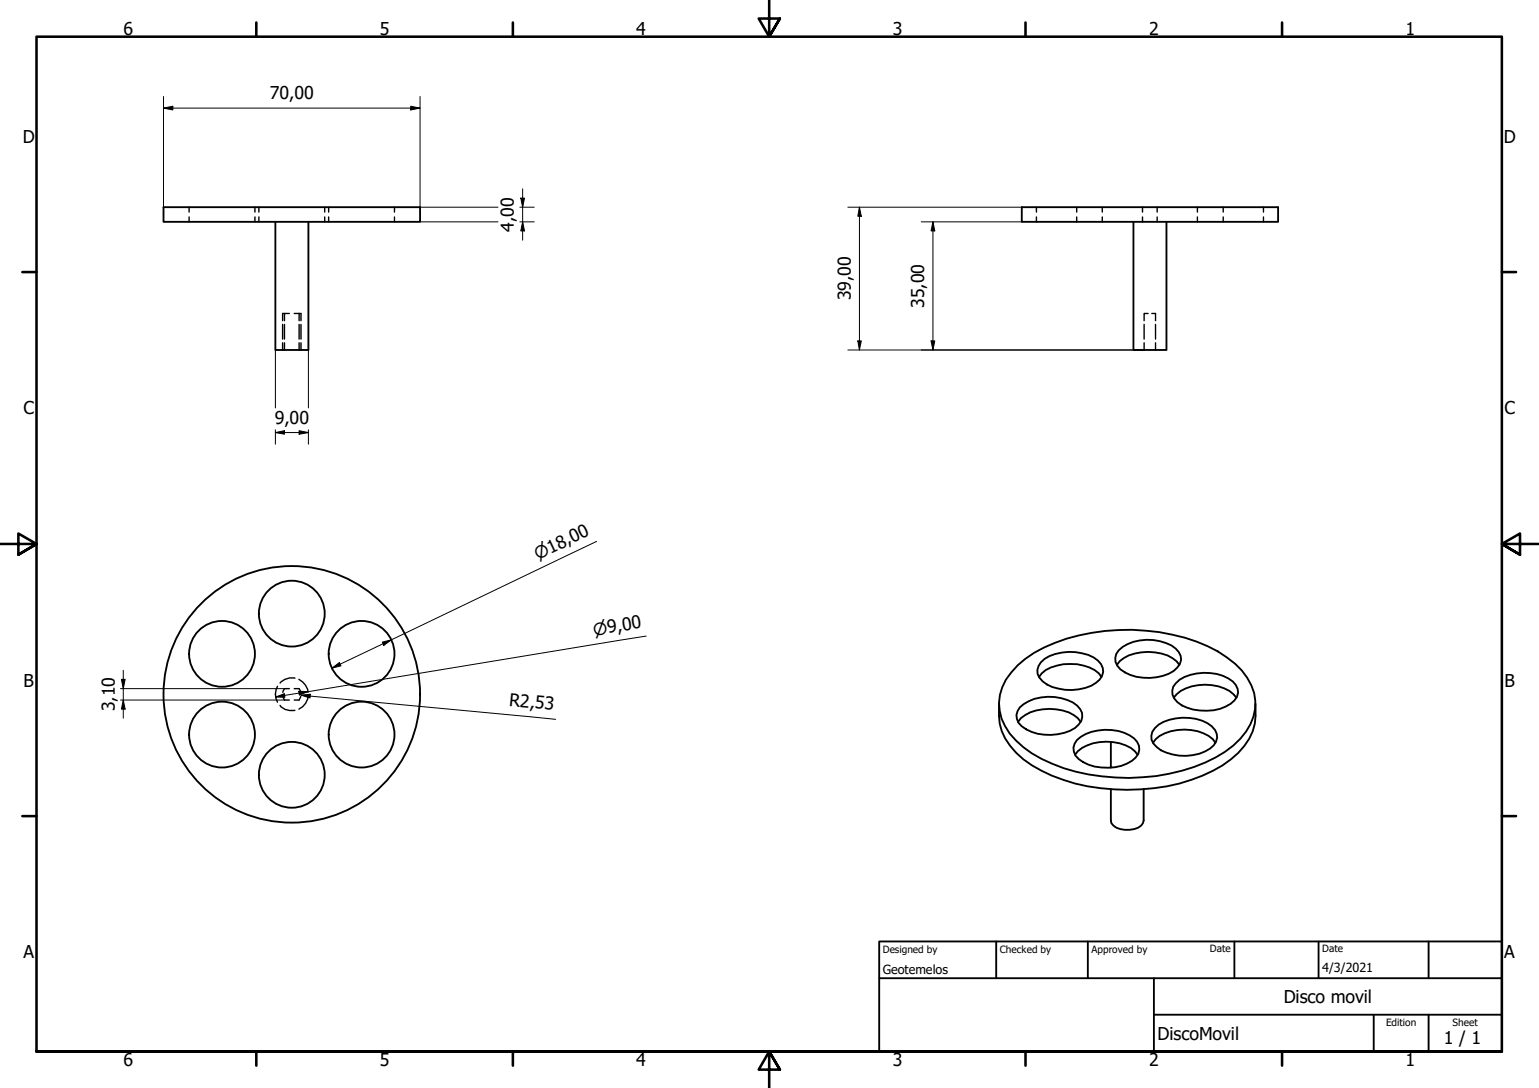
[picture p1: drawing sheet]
<svg xmlns="http://www.w3.org/2000/svg" width="420mm" height="297mm" viewBox="0 0 420 297" stroke-linecap="round" stroke-linejoin="round" font-family="sans-serif">
<!-- layer: Hidden (ISO) -->
<g fill="none" stroke="#000" stroke-width=".38">
<path d="M51.6 56.6v1.3M51.6 59.2v1.4M69.6 56.6v1.3M69.6 59.2v1.4M70.7 56.6v1.3M70.7 59.2v1.4M88.6 56.6v1.3M88.6 59.2v1.4M89.7 56.6v1.3M89.7 59.2v1.4M107.7 56.6v1.3M107.7 59.2v1.4"/>
<path d="M283 56.6v1.3M283 59.2v1.4M293.9 56.6v1.3M293.9 59.2v1.4M300.9 56.6v1.3M300.9 59.2v1.4M311.9 56.6v1.3M311.9 59.2v1.4M315.9 56.6v1.3M315.9 59.2v1.4M326.9 56.6v1.3M326.9 59.2v1.4"/>
<path d="M333.9 56.6v1.3M333.9 59.2v1.4M344.9 56.6v1.3M344.9 59.2v1.4M77.2 88.6v4M77.2 93.6v2M77.3 85.6h-.1v2M77.5 85.6h.2M77.7 88.6v4M77.7 93.6v2M79 85.6h-1.3v2M80.3 85.6h1.6"/>
<path d="M81.7 85.6v2M81.7 88.6v4M81.7 93.6v2M82 85.6l.2 2M82.2 88.6v4M82.2 93.6v2M312.4 88.6v4M312.4 93.6v2M313.4 85.6h-1v2M314.5 85.6h1v2M315.5 88.6v4M315.5 93.6v2"/>
<path d="M75.8 187.4a4.4 4.4 0 0 0 0 4.3M76.5 192.6a3.9 3.9 0 0 0 4 1.3M77.2 190.1l.5 1h1.3M79 188h-1.3l-.5 1M80.3 188h1.4l.4 1M80.5 185.2a4.2 4.2 0 0 0-4 1.3M81.6 185.5a4.4 4.4 0 0 1 2.5 3.5M82.1 190.1l-.4 1h-1.4M84.1 190.1a4.2 4.2 0 0 1-2.5 3.5"/>
</g>
<!-- layer: Visible (ISO) -->
<g fill="none" stroke="#000" stroke-width=".51">
<path d="M44.6 56.6h70.1v4h-70.1zM279 56.6h69.9v4h-69.9zM75.2 60.6v35h9v-35M309.4 60.6v35h9.1v-35M305.4 177.5a12.8 12.8 0 0 1 15.6-.4 3.4 3.4 0 0 1 .4 5.1 12.2 12.2 0 0 1-11.2 2.6 7.6 7.6 0 0 1-5.7-4.1v-1.1l.2-1.1zM272.7 192.1a15.8 15.8 0 0 0 6.7 15.2 46.9 46.9 0 0 0 28.3 8.3 48.7 48.7 0 0 0 26.1-6.6 18.4 18.4 0 0 0 8.8-11.5l.2-5.4M277.8 181.7a37.9 37.9 0 0 1 20.3-8.9 53.9 53.9 0 0 1 34.4 5 21.7 21.7 0 0 1 9.1 9.3 12.9 12.9 0 0 1-3 14.6 35.5 35.5 0 0 1-19.4 9.6 57.2 57.2 0 0 1-31.9-2.8 25 25 0 0 1-12.9-10.3 12.4 12.4 0 0 1 1.7-14.6zM277.9 197.1a8.7 8.7 0 0 1 6.7-3.4 12.4 12.4 0 0 1 9.7 2.4l.7 1M278.4 193.1a12.9 12.9 0 0 1 15.7-.5 3.6 3.6 0 0 1-.6 6.1 13.5 13.5 0 0 1-14.5-.4 3.5 3.5 0 0 1-.6-5.2zM283.7 184.8a9.6 9.6 0 0 1 8.5-3.5 12 12 0 0 1 7.8 2.5l.7 1M284.2 180.8a12 12 0 0 1 11.2-2.4 7.1 7.1 0 0 1 5.7 4 3.8 3.8 0 0 1-1.9 4 13.3 13.3 0 0 1-14.5-.4 3.4 3.4 0 0 1-.5-5.2zM304.9 181.5a8.3 8.3 0 0 1 6.7-3.4 12.4 12.4 0 0 1 9.6 2.4l.8 1"/>
<path d="M315.3 198.8a12.2 12.2 0 0 1 11.2-2.5 7.3 7.3 0 0 1 5.7 4 3.8 3.8 0 0 1-1.9 4.1 13.7 13.7 0 0 1-13.4 .4 4.1 4.1 0 0 1-2.3-5zM320.4 190.5a10.3 10.3 0 0 1 8.6-3.6 10.3 10.3 0 0 1 8.6 3.6M321 186.5a12.2 12.2 0 0 1 11.2-2.5 7.6 7.6 0 0 1 5.7 4.1 3.7 3.7 0 0 1-1.9 4 13.5 13.5 0 0 1-14.6-.4 3.4 3.4 0 0 1-.4-5.2zM293.5 206a10.3 10.3 0 0 1 8.6-3.5 10.1 10.1 0 0 1 8.5 3.5M294 202a13.1 13.1 0 0 1 15.6-.4 3.6 3.6 0 0 1-.5 6.1 13.5 13.5 0 0 1-14.6-.5 3.5 3.5 0 0 1-.5-5.2zM303.3 215.4v8.6a2.92 2.92 0 0 0 2.6 2.4 5.6 5.6 0 0 0 6.1-1.7l.2-.7v-8.6M303.3 202.6v7M314.8 202.8a9.9 9.9 0 0 1 8.5-3.6 11.6 11.6 0 0 1 7.8 2.6l.8 1"/>
<circle cx="60.6" cy="178.5" r="9"/>
<circle cx="79.7" cy="167.5" r="9"/>
<circle cx="98.7" cy="178.5" r="9"/>
<circle cx="79.7" cy="189.6" r="35"/>
<circle cx="60.6" cy="200.6" r="9"/>
<circle cx="79.7" cy="211.5" r="9"/>
<circle cx="98.7" cy="200.6" r="9"/>
</g>
<!-- layer: Border (ISO) -->
<g fill="none" stroke="#000" stroke-width=".7">
<path d="M70 6.1v3.9M140 6.1v3.9M210 0v10l-2.9-4.9h5.8l-2.9 4.9 2.9-4.9M280 6.1v3.9M350 6.1v3.9M6.1 74.3h3.9M410 74.3h3.9M0 148.5h10l-5-2.8v5.7l5-2.9-5 2.9M420 148.5h-10l5-2.8v5.7l-5-2.9 5 2.9M6.1 222.8h3.9M410 222.8h3.9M10 287.1v-277.1h400v277.1h-400h400"/>
<path d="M70 287.1v3.8M140 287.1v3.8M212.9 292l-2.9-4.9 2.9 4.9h-5.8l2.9-4.9v9.9M280 287.1v3.8M350 287.1v3.8"/>
</g>
<!-- layer: Title (ISO) -->
<path d="M240 257h170v30.1h-170zM272 257v10.1M297 257v10.1M337 257v10.1M360 257v10.1M390 257v10.1M240 267.1h170M315 277h95M315 267.1v20M375 277v10.1M390 277v10.1" fill="none" stroke="#000" stroke-width=".51"/>
<!-- layer: Dimension (ISO) -->
<g fill="none" stroke="#000" stroke-width=".27">
<path d="M44.6 29.5l2.6-.5v1zM44.6 29.5h70.1M44.6 26.3v30.3M112.1 29l2.6 .5-2.6 .5zM114.7 26.3v30.3h21.3M141.9 56.6h4M142.2 54.1h1l-.5 2.5zM142.7 51.5v14.1M231.5 56.6h47.5M234.6 56.6l.5 2.4h-.9zM234.6 56.6v39M114.7 60.6h21.3"/>
<path d="M141.9 60.6h4M142.7 60.6l.5 2.4h-1zM251.5 60.6h27.5M254.7 60.6l.5 2.4h-1zM254.7 60.6v35M75.2 95.6v15.8M84.2 95.6v15.8M231.5 95.6h80.9M234.2 93.1h.9l-.5 2.5zM254.2 93.1h1l-.5 2.5zM75.2 118.1l2.5-.5v.9zM75.2 118.1h9"/>
<path d="M75.2 117.3v4M81.7 117.6l2.5 .5-2.5 .4zM84.2 117.3v4M162.9 147.8l-72.3 34.6M104.4 175.3l2.5-.6-2.1 1.5zM176.4 173.7l-101.2 16.6M32.9 191.1h44.8M32.9 188h44.8M33.1 185.5h1.1l-.5 2.5zM33.7 191.1l.5 2.5h-1.1zM33.7 183v13.1M75.2 190.3l2.4-.9 .2 1z"/>
<path d="M81.5 188.7l2.6 .1-2.4 .9zM82.2 189.8l2.5-.3-.1 1zM82.2 189.8l69.5 6.6M90.6 182.4l2-1.5 .5 .9z"/>
</g>
<g fill="#000">
<path d="M44.6 29.5l2.6-.5v1z" fill-rule="evenodd"/>
<path d="M112.1 29l2.6 .5-2.6 .5z" fill-rule="evenodd"/>
<path d="M142.2 54.1h1l-.5 2.5z" fill-rule="evenodd"/>
<path d="M234.6 56.6l.5 2.4h-.9z" fill-rule="evenodd"/>
<path d="M142.7 60.6l.5 2.4h-1z" fill-rule="evenodd"/>
<path d="M254.7 60.6l.5 2.4h-1z" fill-rule="evenodd"/>
<path d="M234.2 93.1h.9l-.5 2.5z" fill-rule="evenodd"/>
<path d="M254.2 93.1h1l-.5 2.5z" fill-rule="evenodd"/>
<path d="M75.2 118.1l2.5-.5v.9z" fill-rule="evenodd"/>
<path d="M81.7 117.6l2.5 .5-2.5 .4z" fill-rule="evenodd"/>
<path d="M104.4 175.3l2.5-.6-2.1 1.5z" fill-rule="evenodd"/>
<path d="M33.1 185.5h1.1l-.5 2.5z" fill-rule="evenodd"/>
<path d="M33.7 191.1l.5 2.5h-1.1z" fill-rule="evenodd"/>
<path d="M75.2 190.3l2.4-.9 .2 1z" fill-rule="evenodd"/>
<path d="M81.5 188.7l2.6 .1-2.4 .9z" fill-rule="evenodd"/>
<path d="M82.2 189.8l2.5-.3-.1 1z" fill-rule="evenodd"/>
<path d="M90.6 182.4l2-1.5 .5 .9z" fill-rule="evenodd"/>
</g>
<g font-size="4.8">
<text x="33.7" y="9.6">6</text>
<text x="103.7" y="9.6">5</text>
<text x="173.7" y="9.6">4</text>
<text x="243.7" y="9.6">3</text>
<text x="313.7" y="9.6">2</text>
<text x="383.7" y="9.6">1</text>
<text x="73.7" y="27.1">70,00</text>
<text x="6.2" y="38.9">D</text>
<text x="410.5" y="38.9">D</text>
<text x="140.3" y="63.2" transform="rotate(-90 140.3 63.2)">4,00</text>
<text x="232.3" y="82" transform="rotate(-90 232.3 82)">39,00</text>
<text x="252.3" y="84.1" transform="rotate(-90 252.3 84.1)">35,00</text>
<text x="6.4" y="113.1">C</text>
<text x="410.7" y="113.1">C</text>
<text x="75" y="115.7">9,00</text>
<text x="6.4" y="187.4">B</text>
<text x="410.7" y="187.4">B</text>
<text x="31.3" y="194.2" transform="rotate(-90 31.3 194.2)">3,10</text>
<text x="138.9" y="192.8" transform="rotate(5 138.9 192.8)">R2,53</text>
<text x="6.4" y="261.7">A</text>
<text x="410.7" y="261.7">A</text>
<text x="350.5" y="273.9">Disco movil</text>
<text x="316" y="283.8">DiscoMovil</text>
<text x="394.2" y="285">1 / 1</text>
<text x="33.7" y="290.9">6</text>
<text x="103.7" y="290.9">5</text>
<text x="173.7" y="290.9">4</text>
<text x="243.7" y="290.9">3</text>
<text x="313.7" y="290.9">2</text>
<text x="383.7" y="290.9">1</text>
</g>
<g font-size="4.6">
<text x="146.8" y="152.8" transform="rotate(-26 146.8 152.8)">⌀18,00</text>
<text x="162.2" y="173.5" transform="rotate(-9 162.2 173.5)">⌀9,00</text>
</g>
<g font-size="3.4">
<text x="241" y="266">Geotemelos</text>
<text x="361" y="265.5">4/3/2021</text>
</g>
<g font-size="2.7">
<text x="241" y="260.1">Designed by</text>
<text x="273" y="260.1">Checked by</text>
<text x="298" y="260.1">Approved by</text>
<text x="330.3" y="260">Date</text>
<text x="361" y="260">Date</text>
<text x="378.4" y="280.1">Edition</text>
<text x="396.6" y="280.1">Sheet</text>
</g>
</svg>
